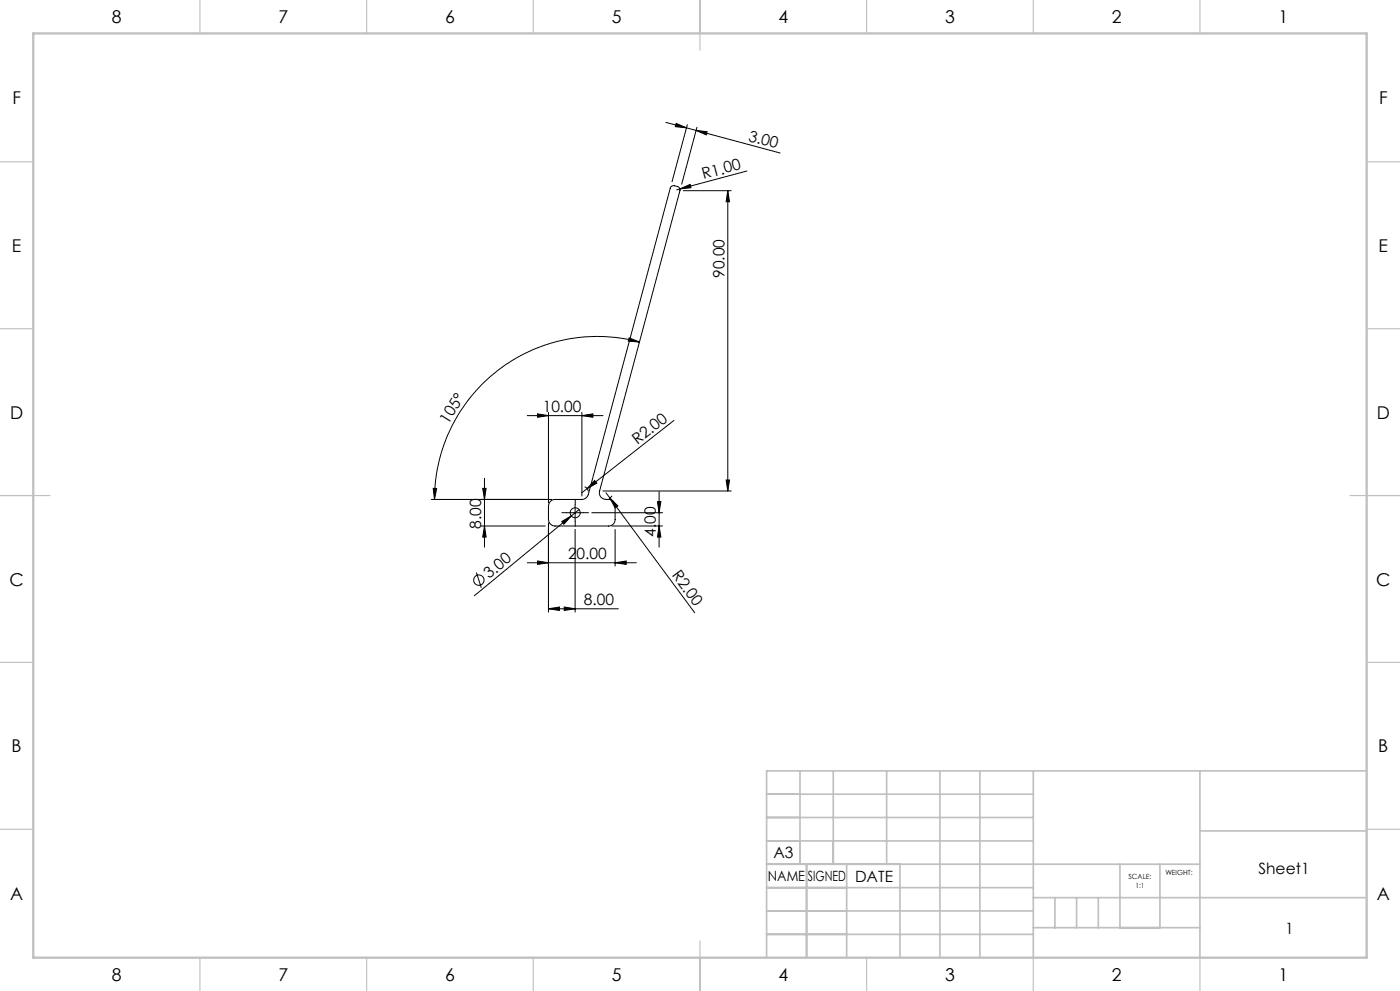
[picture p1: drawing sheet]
<svg xmlns="http://www.w3.org/2000/svg" width="420mm" height="297mm" viewBox="0 0 420 297" stroke-linecap="round" stroke-linejoin="round" font-family="sans-serif">
<g fill="none" stroke="#000" stroke-width=".3">
<path d="M199.8 36.7l6.1 1.6M202.8 37l3.1 1.3-3.3-.3zM205.9 38.3l2.9 .8M206.2 37.4l-4.6 17M208.8 39.1l25.2 6.8M208.8 39.1l3.3 .4-.2 .9zM209.1 38.1l-4.6 17.1M201.4 55.9l.7-.3 1.2 .3a1.05 1.05 0 0 1 .7 1.2l-24.1 90a2.12 2.12 0 0 0 2.7 2.6 1.93 1.93 0 0 1 1.9 2v4a1.93 1.93 0 0 1-1.9 2h-16.1a1.99 1.99 0 0 1-2-2v-4a1.99 1.99 0 0 1 2-2h8.1a2.1 2.1 0 0 0 1.9-1.5l24.6-91.8zM204 56.6l3-1.3 .3 1zM204 56.6l-1 .3M205 57.1h14.4M218.3 57.1v90"/>
<path d="M218.3 57.1l.6 3.4h-1.1zM224 51.3l-20 5.3M188.7 101.2l3.1 1.3-3.3-.3zM191.8 102.5a48.8 48.8 0 0 0-61.4 47.2M158.2 124.6h22.7M161.3 124l3.2 .6-3.2 .5zM164.5 123.6v27.1M174.6 124.6l3.3-.6v1.1zM174.6 123.6v25.1M202.2 126l-26.1 20.4M129.4 149.7h36.2M130 146.4h1l-.6 3.3z"/>
<path d="M144.3 157.7h19.2M144.8 146.4h1l-.5 3.3zM145.3 157.7l.5 3.3h-1zM145.3 143.3v20.7M164.5 156.7v26.7M168.5 156.3l2.9-1.7-2.2 2.5zM170 153.7h5M171.4 154.6l-29.1 23.9M172.5 158.7v24.7M172.5 151.2v5M173.7 152.7l-2.3 1.9M175.4 145.9l.7 .5 .4 .9"/>
<path d="M176.1 146.4l-1.5 1.3M177.6 153.7h21.2M178.4 144l.6 .8-2.9 1.6zM180.9 147.1h38.5M181.8 147.7l1.2 1.6M183 149.3l25.4 34.4M183 149.3l2.3 2.3-.8 .6zM183.6 157.7h15.2M183.6 148.6l-.9 .9M184.5 158.7v10.9M197.2 150.4h1.1l-.6 3.3zM197.7 157.7l.6 3.3h-1.1z"/>
<path d="M197.7 147.3v16.7M217.8 143.9h1.1l-.6 3.2zM142.9 171.6l1.5 4.5M158.2 168.7h32.7M161.3 168.1l3.2 .6-3.2 .5zM184.5 168.7l3.4-.6v1.1zM164.5 182.5l3.4-.6v1zM164.5 182.5h21M169.3 181.9l3.2 .6-3.2 .4z"/>
<circle cx="172.6" cy="153.7" r="1.49"/>
<circle cx="143.6" cy="173.9" r="1.56"/>
</g>
<path d="M170.1 153.7h-1.5M172.6 151.2v-1.5M172.6 156.2v1.5M175.1 153.7h1.5" fill="none" stroke="#000" stroke-width=".3" stroke-dasharray="15.2 1.3 1.3 1.3"/>
<g fill="none" stroke="#c0c0c0" stroke-width=".35">
<path d="M60 0v10M110 0v10M160 0v10M210 0v15M260 0v10M310 0v10M360 0v10M0 48.5h10M410 48.5h10M0 98.5h10M410 98.5h10M0 148.5h15"/>
<path d="M405 148.5h15M0 198.5h10M410 198.5h10M0 248.5h10M410 248.5h10M60 287v10M110 287v10M160 287v10M210 282v15M260 287v10M310 287v10M360 287v10"/>
</g>
<g fill="none" stroke="#c0c0c0" stroke-width=".5">
<path d="M230 238h80M240 231v28M250 231v28M266 231v28M282 231v56M294 231v56M310 231v56M360 231v56M410 231h-180v56M230 245h80M230 252h80M230 259h130"/>
<path d="M242 259v28M254 259v28M270 259v28M336 259v19M348 259v19M360 249h50M230 266h80M230 273h80M310 269h100M310 278h50M316.5 269v9M323 269v9"/>
<path d="M329.5 269v9M230 280h80"/>
</g>
<path d="M10 10h400v277h-400z" fill="none" stroke="#c0c0c0" stroke-width=".7"/>
<g fill="#000">
<path d="M204 56.6l3-1.3 .3 1zM168.5 156.3l2.9-1.7-2.2 2.5zM178.4 144l.6 .8-2.9 1.6zM183 149.3l2.3 2.3-.8 .6z"/>
<path d="M208.8 39.1l3.3 .4-.2 .9zM202.8 37l3.1 1.3-3.3-.3z"/>
<path d="M188.7 101.2l3.1 1.3-3.3-.3zM130 146.4h1l-.6 3.3z"/>
<path d="M174.6 124.6l3.3-.6v1.1zM161.3 124l3.2 .6-3.2 .5zM169.3 181.9l3.2 .6-3.2 .4zM164.5 182.5l3.4-.6v1z"/>
<path d="M144.8 146.4h1l-.5 3.3zM145.3 157.7l.5 3.3h-1zM197.2 150.4h1.1l-.6 3.3zM197.7 157.7l.6 3.3h-1.1z"/>
<path d="M217.8 143.9h1.1l-.6 3.2zM218.3 57.1l.6 3.4h-1.1z"/>
<path d="M161.3 168.1l3.2 .6-3.2 .5zM184.5 168.7l3.4-.6v1.1z"/>
</g>
<g font-size="5.3">
<text x="33.5" y="7">8</text>
<text x="83.5" y="7">7</text>
<text x="133.5" y="7">6</text>
<text x="183.5" y="7">5</text>
<text x="233.5" y="7">4</text>
<text x="283.5" y="7">3</text>
<text x="333.5" y="7">2</text>
<text x="383.5" y="7">1</text>
<text x="3.7" y="31.3">F</text>
<text x="413.7" y="31.3">F</text>
<text x="3.6" y="75.5">E</text>
<text x="413.6" y="75.5">E</text>
<text x="3" y="125.5">D</text>
<text x="413" y="125.5">D</text>
<text x="2.8" y="175.5">C</text>
<text x="412.8" y="175.5">C</text>
<text x="3.5" y="225.5">B</text>
<text x="413.5" y="225.5">B</text>
<text x="3" y="269.8">A</text>
<text x="413" y="269.8">A</text>
<text x="33.5" y="294">8</text>
<text x="83.5" y="294">7</text>
<text x="133.5" y="294">6</text>
<text x="183.5" y="294">5</text>
<text x="233.5" y="294">4</text>
<text x="283.5" y="294">3</text>
<text x="333.5" y="294">2</text>
<text x="383.5" y="294">1</text>
</g>
<g font-size="4.7">
<text x="224.3" y="42.2" transform="rotate(15 224.3 42.2)">3.00</text>
<text x="211.1" y="53.7" transform="rotate(-15 211.1 53.7)">R1.00</text>
<text x="217.3" y="83.3" transform="rotate(-90 217.3 83.3)">90.00</text>
<text x="162.8" y="123.5">10.00</text>
<text x="134.4" y="127.2" transform="rotate(-58 134.4 127.2)">105°</text>
<text x="191.2" y="133.3" transform="rotate(-38 191.2 133.3)">R2.00</text>
<text x="144.3" y="158.4" transform="rotate(-90 144.3 158.4)">8.00</text>
<text x="196.7" y="160.9" transform="rotate(-90 196.7 160.9)">4.00</text>
<text x="170.4" y="167.6">20.00</text>
<text x="146.7" y="173.5" transform="rotate(-39 146.7 173.5)">3.00</text>
<text x="201.4" y="172.4" transform="rotate(53 201.4 172.4)">R2.00</text>
<text x="175.2" y="181.4">8.00</text>
<text x="232" y="257.1">A3</text>
<text x="377.5" y="262.1">Sheet1</text>
<text x="256.5" y="264.4">DATE</text>
<text x="385.5" y="279.9">1</text>
</g>
<g font-size="4.2">
<text x="230.4" y="264.1">NAME</text>
<text x="242.4" y="264.1">SIGNED</text>
</g>
<g font-size="2.1">
<text x="338.6" y="263.6">SCALE:</text>
<text x="349.6" y="262.3">WEIGHT:</text>
<text x="340.7" y="266.1">1:1</text>
</g>
</svg>
